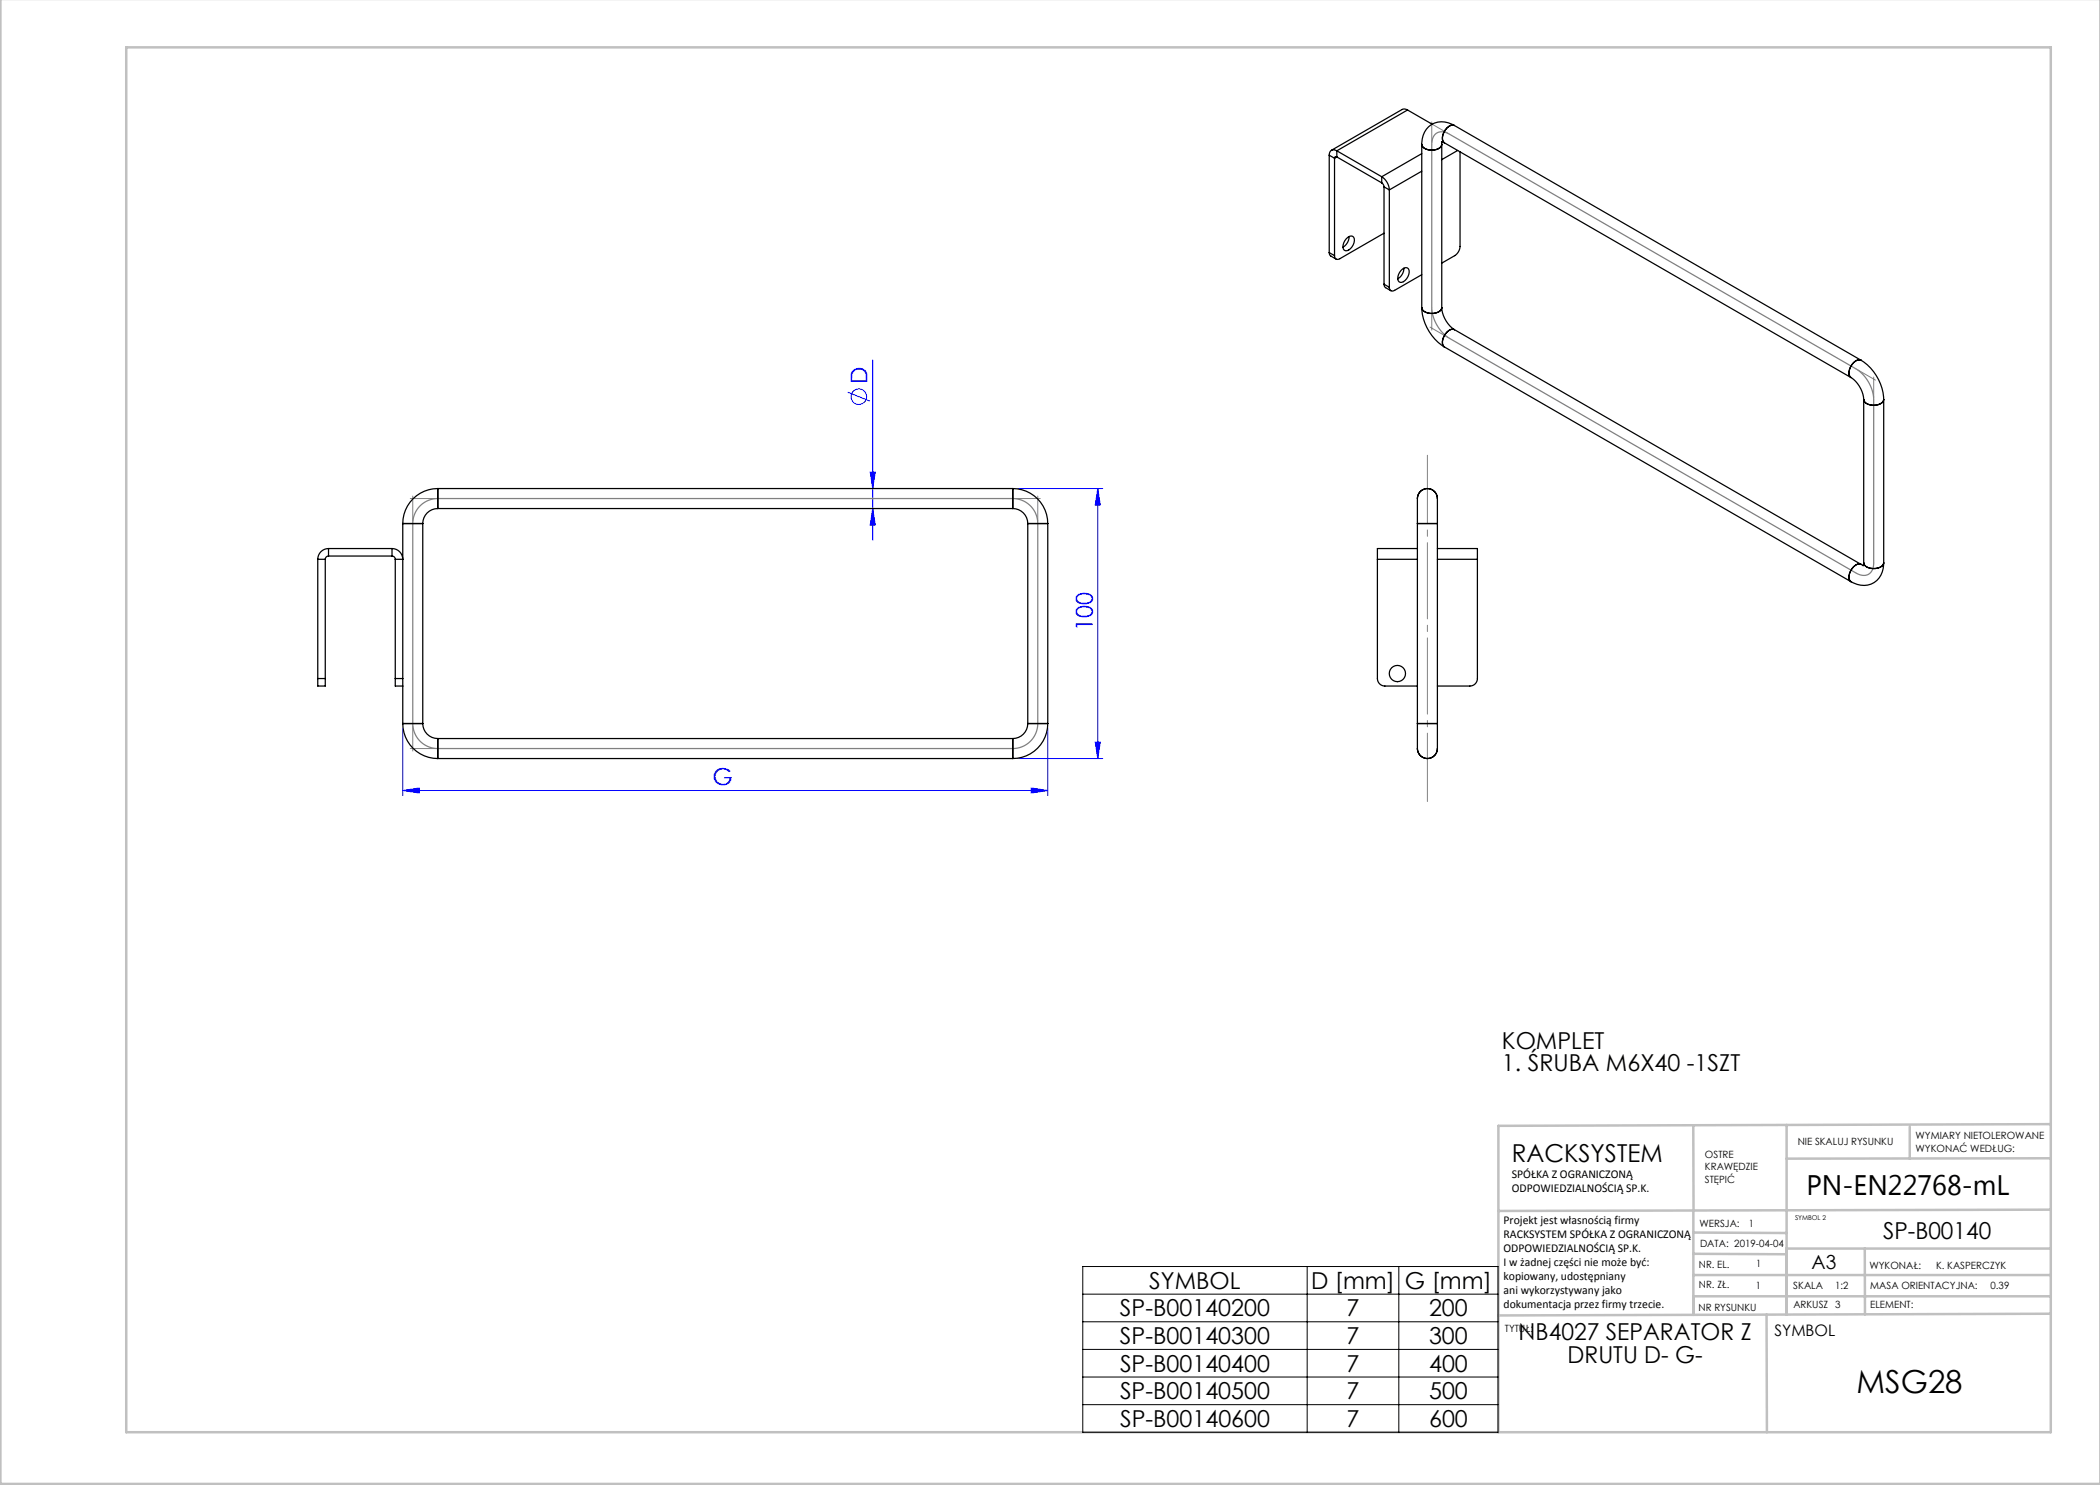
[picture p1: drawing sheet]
<svg xmlns="http://www.w3.org/2000/svg" width="420mm" height="297mm" viewBox="0 0 420 297" stroke-linecap="round" stroke-linejoin="round" font-family="sans-serif">
<g fill="none" stroke="#00f" stroke-width=".2">
<path d="M169.5 78.5l4.5 1.7M174.5 72v36.1M174 94.4h1.1l-.6 3.3zM203.6 97.7h17M219.6 97.7v54M219.6 97.7l.5 3.3h-1.1zM174.5 101.7l.6 3.3h-1.1zM80.6 158.1l3.3-.5v1zM80.6 145.7v13.4M80.6 158.1h129M203.6 151.7h17M206.3 157.6l3.3 .5-3.3 .5z"/>
<path d="M209.6 145.7v13.4M219 148.4h1.1l-.5 3.3z"/>
<circle cx="171.8" cy="79.3" r="1.56"/>
</g>
<path d="M287.1 26.8a2.31 2.31 0 0 1 2.8 0l81.3 47a7.8 7.8 0 0 1 3.5 6.1v32.7a2.16 2.16 0 0 1-1 2.3 2.16 2.16 0 0 1-2.5-.3l-81.3-46.9a7.8 7.8 0 0 1-3.5-6.2v-33.1a2.47 2.47 0 0 1 .7-1.6zM84 101.2a5 5 0 0 1 3.6-1.5h115a5 5 0 0 1 5 5v40a5 5 0 0 1-5 5h-115a5 5 0 0 1-5-5v-40a5 5 0 0 1 1.4-3.5z" fill="none" stroke="#808080" stroke-width=".25"/>
<path d="M285.5 91.1v69.2" fill="none" stroke="#808080" stroke-width=".2" stroke-dasharray="15.2 1.3 1.3 1.3" stroke-dashoffset="1.6"/>
<g fill="none" stroke="#c0c0c0" stroke-width=".5">
<path d="M.1 -.1v296.9h419.9M25.2 9.5h385v276.9h-385zM338.7 225.2v16.9M357.3 225v37.9M382 225.4v6.3M410.1 224.8l-110.4 .4v61.2M410.1 231.7h-52.8M338.7 259.3h71.5M338.7 255h71.5M338.7 250.8l18.6 .1M338.7 246.5l18.6 .1M338.7 242.1v20.9"/>
<path d="M373 249.7v13.2M410.1 241.9l-110.4 .3M410.2 249.7h-52.9v13.2M353.3 262.9l.1 23.5M410.2 262.7l-110.5 .4"/>
</g>
<path d="M286 24.6l3.5 2M286.4 24.4v4.1M286 65.4l3.5 2.1M286.4 61.9v4.1M371.6 74l3.5 2M374.7 75.4v4.1M82.1 99.7h5M82.6 99.2v5M203.1 99.7h5M207.6 99.2v5M82.1 149.7h5M82.6 145.2v5" fill="none" stroke="#808080" stroke-width=".2"/>
<path d="M216.6 253.3h83v33.2h-83zM216.6 258.8h83M261.4 253.3v33.2M279.8 253.3v33.2M216.6 264.4h83M216.6 269.9h83M216.6 275.4h83M216.6 280.9h83" fill="none" stroke="#000" stroke-width=".2"/>
<g fill="#00f">
<path d="M80.6 158.1l3.3-.5v1zM206.3 157.6l3.3 .5-3.3 .5z"/>
<path d="M219 148.4h1.1l-.5 3.3zM219.6 97.7l.5 3.3h-1.1z"/>
<path d="M174 94.4h1.1l-.6 3.3zM174.5 101.7l.6 3.3h-1.1z"/>
</g>
<g fill="none" stroke="#000" stroke-width=".25">
<path d="M265.8 31l1.1 .7M265.8 31v19.5M266.9 31.7v19.4M267.4 30.2a.93 .93 0 0 0-1.1-.1 .93 .93 0 0 0-.5 .9M267.4 31.4a.28 .28 0 0 0-.4 0 .28 .28 0 0 0-.1 .3M267.4 30.2v1.2M267.4 30.2l8.9 5.1M267.4 31.4l8.9 5.2M267.4 31.4l-.5 .3M276.3 35.3a3.4 3.4 0 0 1 1.6 2.7M276.3 36.6l.4 .3 .1 .5M276.3 35.3v1.3"/>
<path d="M276.8 37.4l1.1 .6M276.8 37.4v19.4M277.9 38v19.5M281.5 22l-.6-.2-.5 .1-14.1 8.2M281.5 22l-14.1 8.2M281.5 22l4.9 2.8M284.4 28.9a1.6 1.6 0 0 0 1.7 1.1 1.88 1.88 0 0 0 2.3-1.1M284.4 28.9v32.6M284.4 34.2l-6.5 3.8M284.4 30.7l-8.1 4.6M288.3 28.4l.6 .2M288.4 28.9v32.6"/>
<path d="M288.4 28.4h.1M288.5 28.3l-.1 .6M288.9 28.6l81.3 46.9M290.9 25.1a4.1 4.1 0 0 0-4.5-.2 4.1 4.1 0 0 0-2 4M290.9 25.1a1.51 1.51 0 0 0-1.8 .9 1.97 1.97 0 0 0-.2 2.6M290.9 25.1l81.3 46.9M291.5 30.1l-3.1 1.8M292 30.4v18.9a2.34 2.34 0 0 1-1.1 1.8l-2.5 1.5M265.8 50.5l.2 .6 1.2 .7M265.8 50.5l1.1 .6M269.2 47.8a1.02 1.02 0 0 1 1.5-.4 2.08 2.08 0 0 1-1.6 2.7 1.28 1.28 0 0 1-.1-1.9zM269.8 47.3v.3a2.55 2.55 0 0 1-1.2 1.8"/>
<path d="M276.8 46.6l-8.8 5.1a.65 .65 0 0 1-.8 .1 .65 .65 0 0 1-.3-.7M276.8 56.8l.2 .6 1.2 .7M276.8 56.8l1.1 .7M280.2 54.1a1.02 1.02 0 0 1 1.5-.3 2.08 2.08 0 0 1-1.7 2.7 1.28 1.28 0 0 1-.1-2zM280.8 53.6v.2a2.51 2.51 0 0 1-1.3 2M284.4 54.9l-5.5 3.2a.65 .65 0 0 1-.7 0 .65 .65 0 0 1-.3-.6M284.4 61.5a9.8 9.8 0 0 0 4.5 7.9M288.4 61.5a5.8 5.8 0 0 0 2.5 4.4M288.4 61.5a1.51 1.51 0 0 1-1.7 1.2 1.97 1.97 0 0 1-2.3-1.2M288.9 69.4l81.3 46.9M290.9 65.9a1.51 1.51 0 0 0-1.8 .9 1.97 1.97 0 0 0-.2 2.6M290.9 65.9l81.3 47"/>
<path d="M370.2 75.5a5.8 5.8 0 0 1 2.5 4.4M372.2 72a9.8 9.8 0 0 1 4.5 7.9M372.2 72a1.51 1.51 0 0 0-1.8 .9 1.97 1.97 0 0 0-.2 2.6M372.7 79.9v32.7M376.7 79.9a1.51 1.51 0 0 1-1.6 1.1 1.98 1.98 0 0 1-2.4-1.1M376.7 79.9v32.7M87.6 97.7a7 7 0 0 0-7 7M87.6 97.7v4M87.6 97.7h115M202.6 97.7a7 7 0 0 1 7 7M202.6 97.7v4M63.6 111.9h1.5"/>
<path d="M63.6 111.9v23.8M65.1 111.9v23.8M65.7 109.7a2.15 2.15 0 0 0-2.1 2.2M65.7 111.2a.65 .65 0 0 0-.6 .7M65.7 109.7v1.5M65.7 109.7h12.7M65.7 111.2h12.7M78.4 109.7a2.15 2.15 0 0 1 2.2 2.2h-1.5M78.4 111.2a.65 .65 0 0 1 .7 .7M78.4 109.7v1.5M79.1 111.9v23.8M80.6 104.7h4"/>
<path d="M80.6 104.7v31M84.6 104.7v40M87.6 101.7a3 3 0 0 0-3 3M87.6 101.7h115M202.6 101.7a3 3 0 0 1 3 3M205.6 104.7h4M205.6 104.7v40M209.6 104.7v40M275.5 111.9v23.8a1.5 1.5 0 0 0 1.5 1.5h6.5M275.5 111.9h8M283.5 104.7v-3.5a3.9 3.9 0 0 1 .6-2.9 2.05 2.05 0 0 1 2.4-.3 2.05 2.05 0 0 1 1 2.3v4.4M283.5 109.7h-8v2.2"/>
<path d="M283.5 104.7h4M283.5 104.7v40M287.5 109.7h8v2.2M287.5 111.9h8M287.5 104.7v40M295.5 111.9v23.8a1.5 1.5 0 0 1-1.5 1.5h-6.5M372.2 112.9a1.51 1.51 0 0 0-1.8 .8 1.97 1.97 0 0 0-.2 2.6M372.2 112.9l.5 .2M372.7 112.6l-.1 .6M372.7 112.6a1.6 1.6 0 0 0 1.8 1.1 1.88 1.88 0 0 0 2.2-1.1M376.7 112.6a4.1 4.1 0 0 1-2 4 4.1 4.1 0 0 1-4.5-.3M63.6 135.7v1.5h1.5v-1.5"/>
<path d="M63.6 135.7h1.5M79.1 135.7v1.5h1.5M79.1 135.7h1.5M80.6 135.7v1.5M80.6 137.2v7.5M80.6 144.7a7 7 0 0 0 7 7M80.6 144.7h4M84.6 144.7a3 3 0 0 0 3 3M87.6 147.7v4M87.6 147.7h115M87.6 151.7h115M202.6 147.7v4"/>
<path d="M205.6 144.7a3 3 0 0 1-3 3M205.6 144.7h4M209.6 144.7a7 7 0 0 1-7 7M283.5 144.7v3.5a3.9 3.9 0 0 0 .6 3 2.05 2.05 0 0 0 2.4 .2 2.05 2.05 0 0 0 1-2.2v-4.5M283.5 144.7h4"/>
<circle cx="279.5" cy="134.7" r="1.63"/>
</g>
<text font-size="6.3" x="371.3" y="278.5">MSG28</text>
<text font-size="5.6" x="361.3" y="239.1">PN-EN22768-mL</text>
<text font-size="4.9" x="302.4" y="232.4">RACKSYSTEM</text>
<g font-size="4.7" fill="#00f">
<text x="173.5" y="76.8" transform="rotate(-90 173.5 76.8)">D</text>
<text x="218.5" y="126.2" transform="rotate(-90 218.5 126.2)">100</text>
<text x="142.5" y="157.1">G</text>
</g>
<g font-size="4.7">
<text x="300.4" y="209.7">KOMPLET</text>
<text x="300.4" y="214.2">1. ŚRUBA M6X40 -1SZT</text>
<text x="376.6" y="247.8">SP-B00140</text>
<text x="229.9" y="257.7">SYMBOL</text>
<text x="262.2" y="257.7">D [mm]</text>
<text x="281" y="257.7">G [mm]</text>
<text x="224" y="263.3">SP-B00140200</text>
<text x="269.3" y="263.3">7</text>
<text x="285.8" y="263.3">200</text>
<text x="224" y="268.8">SP-B00140300</text>
<text x="269.3" y="268.8">7</text>
<text x="285.8" y="268.8">300</text>
<text x="303.7" y="268.1">NB4027 SEPARATOR Z</text>
<text x="224" y="274.3">SP-B00140400</text>
<text x="269.3" y="274.3">7</text>
<text x="285.8" y="274.3">400</text>
<text x="313.5" y="272.6">DRUTU D- G-</text>
<text x="224" y="279.8">SP-B00140500</text>
<text x="269.3" y="279.8">7</text>
<text x="285.8" y="279.8">500</text>
<text x="224" y="285.4">SP-B00140600</text>
<text x="269.3" y="285.4">7</text>
<text x="285.8" y="285.4">600</text>
</g>
<text font-size="3.9" x="362.3" y="253.8">A3</text>
<text font-size="3.2" x="354.9" y="267.2">SYMBOL</text>
<g font-size="2.4">
<text x="302.4" y="235.6">SPÓŁKA Z OGRANICZONĄ</text>
<text x="302.4" y="238.4">ODPOWIEDZIALNOŚCIĄ SP.K.</text>
<text x="300.7" y="244.7">Projekt jest własnością firmy</text>
<text x="300.7" y="247.5">RACKSYSTEM SPÓŁKA Z OGRANICZONĄ</text>
<text x="300.7" y="250.3">ODPOWIEDZIALNOŚCIĄ SP.K.</text>
<text x="300.7" y="253.1">I w żadnej części nie może być:</text>
<text x="300.7" y="256">kopiowany, udostępniany</text>
<text x="300.7" y="258.8">ani wykorzystywany jako</text>
<text x="300.7" y="261.6">dokumentacja przez firmy trzecie.</text>
</g>
<g font-size="2">
<text x="383.1" y="227.9">WYMIARY NIETOLEROWANE</text>
<text x="341" y="231.6">OSTRE</text>
<text x="359.5" y="228.9">NIE SKALUJ RYSUNKU</text>
<text x="383.1" y="230.4">WYKONAĆ WEDŁUG:</text>
<text x="341" y="234.1">KRAWĘDZIE</text>
<text x="341" y="236.6">STĘPIĆ</text>
<text x="339.9" y="245.4">WERSJA:</text>
<text x="349.8" y="245.4">1</text>
<text x="340" y="249.4">DATA: 2019-04-04</text>
<text x="339.8" y="257.6">NR. ZŁ.</text>
<text x="339.8" y="253.5">NR. EL.</text>
<text x="351.2" y="257.8">1</text>
<text x="351.2" y="253.4">1</text>
<text x="358.7" y="257.7">SKALA</text>
<text x="367" y="257.7">1:2</text>
<text x="373.9" y="253.8">WYKONAŁ:</text>
<text x="374.1" y="257.7">MASA ORIENTACYJNA:</text>
<text x="387.2" y="253.8">K. KASPERCZYK</text>
<text x="398.1" y="257.7">0.39</text>
<text x="339.7" y="262.3">NR RYSUNKU</text>
<text x="358.7" y="261.7">ARKUSZ 3</text>
<text x="374.1" y="261.7">ELEMENT:</text>
<text x="301" y="266.4">TYTUŁ:</text>
</g>
<text font-size="1.3" x="359" y="244">SYMBOL 2</text>
</svg>
